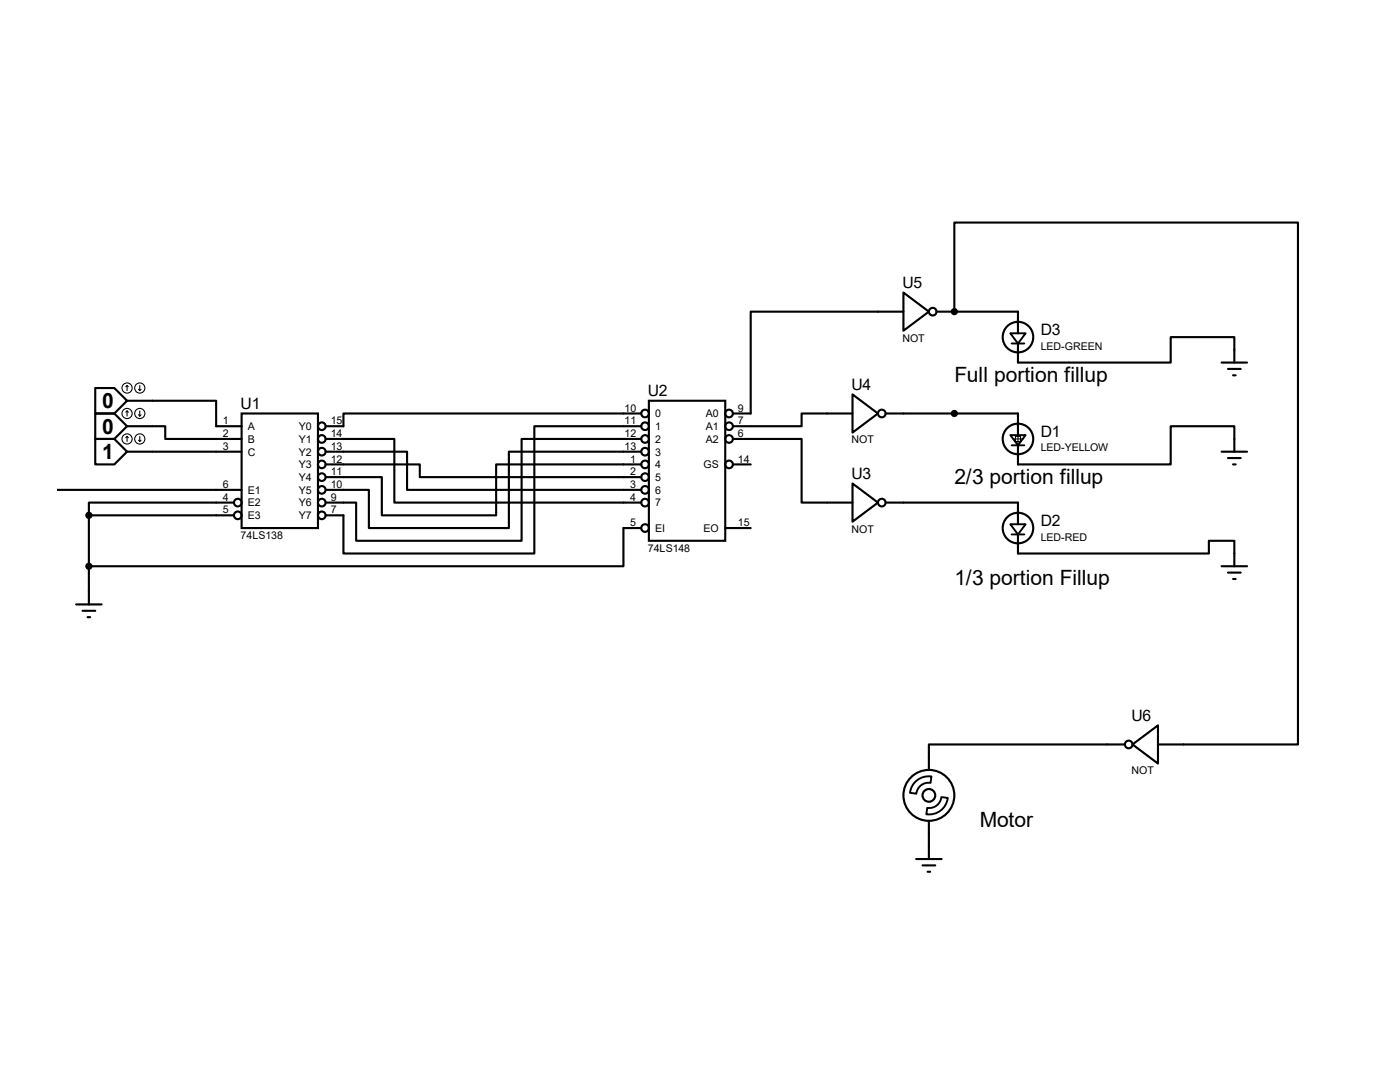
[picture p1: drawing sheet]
<svg xmlns="http://www.w3.org/2000/svg" width="279mm" height="216mm" viewBox="0 0 279 216" stroke-linecap="round" stroke-linejoin="round" font-family="sans-serif">
<g fill="none" stroke="#000" stroke-width=".42">
<path d="M180.3 58.4l5.1 3.8-5.1 3.8zM19 77.4h3.8l2.6 2.6-2.6 2.5h-3.8zM25.4 80h17.7v5h5.1M129.5 80h15.2v27.9h-15.2zM170.1 78.7l5.1 3.8-5.1 3.8zM180.3 62.2h-30.5v20.3h-3.5M186.9 62.2h16.3v4.3M190.5 62.2v-17.8h68.5v104.1h-27.9M203.2 68.5v3.8h30.4v-5h12.7v5M243.8 72.3h5.1M245.1 73.6h2.5M246.1 74.9h.5"/>
<path d="M11.3 97.7h36.9M19 82.5h3.8l2.6 2.5-2.6 2.6h-3.8zM19 87.6h3.8l2.6 2.5-2.6 2.6h-3.8zM25.4 85h7.6v2.6h15.2M25.4 90.1h22.8M48.2 82.5h15.3v22.9h-15.3zM65 92.7h18.8v2.5h44.2M65 90.1h16.2v7.6h46.8M65 87.6h13.7v12.7h49.3M128 82.5h-59.5v2.5h-3.5M128 85h-21.4v25.4h-38.1v-7.6h-3.5M128 87.6h-23.9v20.3h-33v-7.6h-6.1"/>
<path d="M128 90.1h-26.4v15.3h-28v-7.7h-8.6M128 92.7h-29v10.1h-22.8v-7.6h-11.2M146.3 87.6h13.7v12.7h10.1M146.3 92.7h3.5M170.1 96.5l5.1 3.8-5.1 3.8zM170.1 82.5h-10.1v2.5h-13.7M176.7 82.5h26.5v4.3M203.2 88.9v3.8h30.4v-7.7h12.7v5.1M243.8 90.1h5.1M245.1 91.4h2.5M246.1 92.7h.5M17.7 102.8v17.8"/>
<path d="M17.7 102.8h29M46.7 100.3h-29v2.5M128 105.4h-3.6v7.6h-106.7M144.7 105.4h5.1M176.7 100.3h26.5v4.3M203.2 106.6v3.8h38.1v-2.5h5v5.1M243.8 113h5.1M245.1 114.3h2.5M246.1 115.5h.5M15.2 120.6h5.1M16.5 121.9h2.5M17.5 123.1h.5"/>
<path d="M224.5 148.5h-39.1v5.1M226 148.5l5.1-3.8v7.7zM182.8 171.4h5.1M184.1 172.7h2.5M185.1 173.9h.5M185.4 163.8v7.6"/>
<circle cx="186.1" cy="62.2" r=".76"/>
<circle cx="203.2" cy="67.3" r="3"/>
<circle cx="64.2" cy="87.6" r=".76"/>
<circle cx="64.2" cy="92.7" r=".76"/>
<circle cx="64.2" cy="85" r=".76"/>
<circle cx="64.2" cy="90.1" r=".76"/>
<circle cx="64.2" cy="97.7" r=".76"/>
<circle cx="64.2" cy="95.2" r=".76"/>
<circle cx="128.7" cy="97.7" r=".76"/>
<circle cx="128.7" cy="95.2" r=".76"/>
<circle cx="128.7" cy="90.1" r=".76"/>
<circle cx="128.7" cy="92.7" r=".76"/>
<circle cx="128.7" cy="85" r=".76"/>
<circle cx="128.7" cy="82.5" r=".76"/>
<circle cx="128.7" cy="87.6" r=".76"/>
<circle cx="145.5" cy="85" r=".76"/>
<circle cx="145.5" cy="92.7" r=".76"/>
<circle cx="145.5" cy="82.5" r=".76"/>
<circle cx="145.5" cy="87.6" r=".76"/>
<circle cx="176" cy="82.5" r=".76"/>
<circle cx="203.2" cy="87.6" r="3"/>
<circle cx="47.5" cy="102.8" r=".76"/>
<circle cx="47.5" cy="100.3" r=".76"/>
<circle cx="64.2" cy="100.3" r=".76"/>
<circle cx="64.2" cy="102.8" r=".76"/>
<circle cx="128.7" cy="100.3" r=".76"/>
<circle cx="128.7" cy="105.4" r=".76"/>
<circle cx="176" cy="100.3" r=".76"/>
<circle cx="203.2" cy="105.4" r="3"/>
<circle cx="185.4" cy="158.7" r="5.1"/>
<circle cx="185.4" cy="158.7" r="1.27"/>
<circle cx="225.3" cy="148.5" r=".76"/>
</g>
<circle cx="190.5" cy="62.2" r=".21" fill="#000"/>
<g fill="none" stroke="#000" stroke-width=".21">
<path d="M25.4 76.9l-.3 .3M25.4 76.9l.2 .3M25.4 76.9v1M27.6 77.7l.3 .2M27.9 76.9v1M28.2 77.7l-.3 .2M25.4 82v1M25.4 87.1v1M25.4 82l-.3 .3M25.4 82l.2 .3M25.4 87.1l-.3 .2M25.4 87.1l.2 .2"/>
<path d="M27.6 82.8l.3 .2M27.6 87.8l.3 .3M27.9 82v1M27.9 87.1v1M28.2 82.8l-.3 .2M28.2 87.8l-.3 .3M202.1 87.6h2.1M202.6 87.1h1.1v1h-1.1zM203.2 86.6v2"/>
<circle cx="25.4" cy="77.4" r="1.02"/>
<circle cx="27.9" cy="77.4" r="1.02"/>
<circle cx="25.4" cy="87.6" r="1.02"/>
<circle cx="25.4" cy="82.5" r="1.02"/>
<circle cx="27.9" cy="82.5" r="1.02"/>
<circle cx="27.9" cy="87.6" r="1.02"/>
</g>
<g fill="#000" stroke="#000" stroke-width=".42">
<circle cx="190.5" cy="62.2" r=".51"/>
<circle cx="190.5" cy="82.5" r=".51"/>
<circle cx="17.7" cy="102.8" r=".51"/>
<circle cx="17.7" cy="113" r=".51"/>
</g>
<path d="M201.6 66.5h3.1l-1.5 2zM201.9 68.5h2.5M201.6 86.8h3.1l-1.5 2.1zM201.9 88.9h2.5M201.6 104.6h3.1l-1.5 2zM201.9 106.6h2.5M182.5 156.2a3.8 3.8 0 0 1 3.4-1.3l-.2 1.3a2.45 2.45 0 0 0-2.8 2.2l-1.3-.2 .2-.8zM185 161.2a2.45 2.45 0 0 0 2.9-2.2l1.2 .2a3.7 3.7 0 0 1-4.2 3.3z" fill="none" stroke="#000" stroke-width=".38"/>
<g font-size="4.2">
<text x="190.5" y="76.2">Full portion fillup</text>
<text x="20.4" y="81.5">0</text>
<text x="20.4" y="86.6">0</text>
<text x="20.4" y="91.7">1</text>
<text x="190.5" y="96.5">2/3 portion fillup</text>
<text x="190.5" y="116.8">1/3 portion Fillup</text>
<text x="195.5" y="165.1">Motor</text>
</g>
<g font-size="3.1">
<text x="180.1" y="57.5">U5</text>
<text x="207.7" y="66.8">D3</text>
<text x="169.9" y="77.8">U4</text>
<text x="48" y="81.6">U1</text>
<text x="129.3" y="79.1">U2</text>
<text x="207.7" y="87.2">D1</text>
<text x="169.9" y="95.6">U3</text>
<text x="207.7" y="104.9">D2</text>
<text x="225.8" y="143.8">U6</text>
</g>
<g font-size="2.1">
<text x="180.1" y="68.2">NOT</text>
<text x="207.7" y="69.8">LED-GREEN</text>
<text x="124.6" y="82.1">10</text>
<text x="130.8" y="83.3">0</text>
<text x="140.9" y="83.3">A0</text>
<text x="147.3" y="82.1">9</text>
<text x="44.5" y="84.7">1</text>
<text x="44.5" y="87.2">2</text>
<text x="44.5" y="89.7">3</text>
<text x="49.5" y="85.8">A</text>
<text x="49.5" y="88.3">B</text>
<text x="59.6" y="85.8">Y0</text>
<text x="59.6" y="88.3">Y1</text>
<text x="66" y="84.7">15</text>
<text x="66" y="87.2">14</text>
<text x="66" y="89.7">13</text>
<text x="124.6" y="84.7">11</text>
<text x="124.6" y="87.2">12</text>
<text x="124.6" y="89.7">13</text>
<text x="130.8" y="85.8">1</text>
<text x="130.8" y="88.3">2</text>
<text x="140.9" y="85.8">A1</text>
<text x="140.9" y="88.3">A2</text>
<text x="147.3" y="84.7">7</text>
<text x="147.3" y="87.2">6</text>
<text x="169.9" y="88.5">NOT</text>
<text x="49.5" y="90.9">C</text>
<text x="59.6" y="90.9">Y2</text>
<text x="59.6" y="93.4">Y3</text>
<text x="59.6" y="96">Y4</text>
<text x="66" y="92.3">12</text>
<text x="66" y="94.8">11</text>
<text x="125.8" y="92.3">1</text>
<text x="125.8" y="94.8">2</text>
<text x="130.8" y="90.9">3</text>
<text x="130.8" y="93.4">4</text>
<text x="130.8" y="96">5</text>
<text x="140.4" y="93.4">GS</text>
<text x="147.3" y="92.3">14</text>
<text x="207.7" y="90.1">LED-YELLOW</text>
<text x="44.5" y="97.4">6</text>
<text x="44.5" y="99.9">4</text>
<text x="49.5" y="98.5">E1</text>
<text x="49.5" y="101">E2</text>
<text x="59.6" y="98.5">Y5</text>
<text x="59.6" y="101">Y6</text>
<text x="66" y="97.4">10</text>
<text x="66" y="99.9">9</text>
<text x="125.8" y="97.4">3</text>
<text x="125.8" y="99.9">4</text>
<text x="130.8" y="98.5">6</text>
<text x="130.8" y="101">7</text>
<text x="44.5" y="102.4">5</text>
<text x="48" y="107.5">74LS138</text>
<text x="49.5" y="103.6">E3</text>
<text x="59.6" y="103.6">Y7</text>
<text x="66" y="102.4">7</text>
<text x="125.8" y="105">5</text>
<text x="130.8" y="106.1">EI</text>
<text x="140.4" y="106.1">EO</text>
<text x="147.3" y="105">15</text>
<text x="169.9" y="106.3">NOT</text>
<text x="207.7" y="107.9">LED-RED</text>
<text x="129.3" y="110.1">74LS148</text>
<text x="225.8" y="154.5">NOT</text>
</g>
</svg>
